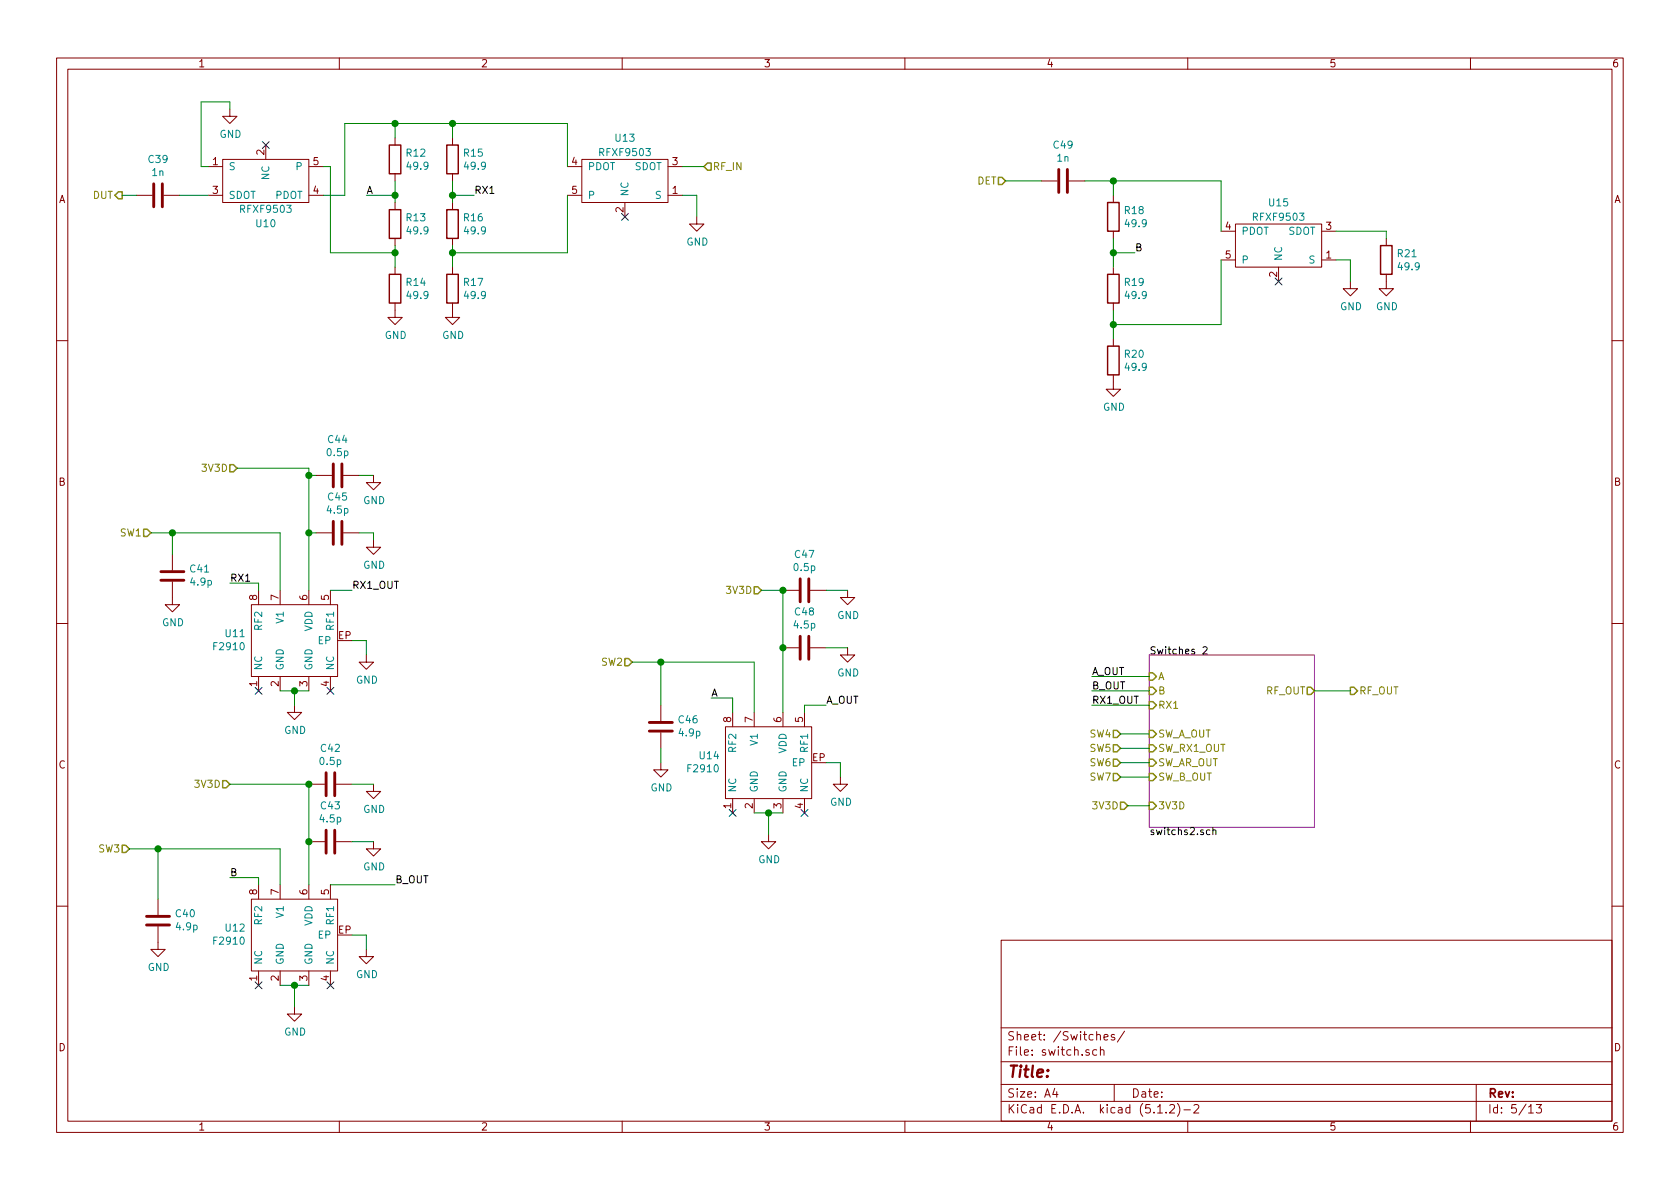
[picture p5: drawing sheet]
EESchema Schematic File Version 4
LIBS:violet-cache
EELAYER 29 0
EELAYER END
$Descr A4 11693 8268
encoding utf-8
Sheet 5 13
Title ""
Date ""
Rev ""
Comp ""
Comment1 ""
Comment2 ""
Comment3 ""
Comment4 ""
$EndDescr
$Comp
L violet:RFXF9503 U13
U 1 1
P 4350 1250
F 0 "U13" H 4350 1550 50  0000 C CNN
F 1 "RFXF9503" H 4350 1450 50  0000 C CNN
F 2 "violet:S20" H 4350 1250 50  0001 C CNN
F 3 "" H 4350 1250 50  0001 C CNN
F 4 "~" H 4350 1250 50  0001 C CNN "Mouser"
	1    4350 1250
	1    0    0    -1  
$EndComp
$Comp
L violet:RFXF9503 U15
U 1 1
P 8900 1700
F 0 "U15" H 8900 2000 50  0000 C CNN
F 1 "RFXF9503" H 8900 1900 50  0000 C CNN
F 2 "violet:S20" H 8900 1700 50  0001 C CNN
F 3 "" H 8900 1700 50  0001 C CNN
F 4 "~" H 8900 1700 50  0001 C CNN "Mouser"
	1    8900 1700
	1    0    0    -1  
$EndComp
$Comp
L violet:RFXF9503 U10
U 1 1
P 1850 1250
F 0 "U10" H 1850 1550 50  0000 C CNN
F 1 "RFXF9503" H 1850 1450 50  0000 C CNN
F 2 "violet:S20" H 1850 1250 50  0001 C CNN
F 3 "" H 1850 1250 50  0001 C CNN
F 4 "~" H 1850 1250 50  0001 C CNN "Mouser"
	1    1850 1250
	-1   0    0    1   
$EndComp
$Comp
L Device:R R17
U 1 1
P 3150 2000
F 0 "R17" H 3220 2046 50  0000 L CNN
F 1 "49.9" H 3220 1955 50  0000 L CNN
F 2 "violet:R_0402b" V 3080 2000 50  0001 C CNN
F 3 "~" H 3150 2000 50  0001 C CNN
F 4 "71-RCS040249R9FKED" H 3150 2000 50  0001 C CNN "Mouser"
	1    3150 2000
	1    0    0    -1  
$EndComp
$Comp
L Device:R R16
U 1 1
P 3150 1550
F 0 "R16" H 3220 1596 50  0000 L CNN
F 1 "49.9" H 3220 1505 50  0000 L CNN
F 2 "violet:R_0402b" V 3080 1550 50  0001 C CNN
F 3 "~" H 3150 1550 50  0001 C CNN
F 4 "71-RCS040249R9FKED" H 3150 1550 50  0001 C CNN "Mouser"
	1    3150 1550
	1    0    0    -1  
$EndComp
$Comp
L Device:R R15
U 1 1
P 3150 1100
F 0 "R15" H 3220 1146 50  0000 L CNN
F 1 "49.9" H 3220 1055 50  0000 L CNN
F 2 "violet:R_0402b" V 3080 1100 50  0001 C CNN
F 3 "~" H 3150 1100 50  0001 C CNN
F 4 "71-RCS040249R9FKED" H 3150 1100 50  0001 C CNN "Mouser"
	1    3150 1100
	1    0    0    -1  
$EndComp
Wire Wire Line
	4750 1350 4850 1350
Wire Wire Line
	4850 1350 4850 1500
$Comp
L power:GND #PWR061
U 1 1
P 3150 2150
F 0 "#PWR061" H 3150 1900 50  0001 C CNN
F 1 "GND" H 3155 1977 50  0000 C CNN
F 2 "" H 3150 2150 50  0001 C CNN
F 3 "" H 3150 2150 50  0001 C CNN
	1    3150 2150
	1    0    0    -1  
$EndComp
Wire Wire Line
	3150 950  3150 850 
Wire Wire Line
	3150 850  3950 850 
Wire Wire Line
	3950 850  3950 1150
Wire Wire Line
	3150 1400 3150 1350
Wire Wire Line
	3150 1850 3150 1750
Wire Wire Line
	3950 1350 3950 1750
Wire Wire Line
	3950 1750 3150 1750
Connection ~ 3150 1750
Wire Wire Line
	3150 1750 3150 1700
Text Label 3300 1350 0    50   ~ 0
RX1
Wire Wire Line
	3150 1350 3300 1350
Connection ~ 3150 1350
Wire Wire Line
	3150 1350 3150 1250
Text HLabel 4900 1150 2    50   Input ~ 0
RF_IN
Wire Wire Line
	4750 1150 4900 1150
$Comp
L Device:C C39
U 1 1
P 1100 1350
F 0 "C39" V 848 1350 50  0000 C CNN
F 1 "1n" V 939 1350 50  0000 C CNN
F 2 "violet:C_0402b" H 1138 1200 50  0001 C CNN
F 3 "~" H 1100 1350 50  0001 C CNN
F 4 "80-C0402S102K5R7867" H 1100 1350 50  0001 C CNN "Mouser"
	1    1100 1350
	0    1    1    0   
$EndComp
Text HLabel 850  1350 0    50   Output ~ 0
DUT
$Comp
L Device:R R12
U 1 1
P 2750 1100
F 0 "R12" H 2820 1146 50  0000 L CNN
F 1 "49.9" H 2820 1055 50  0000 L CNN
F 2 "violet:R_0402b" V 2680 1100 50  0001 C CNN
F 3 "~" H 2750 1100 50  0001 C CNN
F 4 "71-RCS040249R9FKED" H 2750 1100 50  0001 C CNN "Mouser"
	1    2750 1100
	1    0    0    -1  
$EndComp
$Comp
L Device:R R13
U 1 1
P 2750 1550
F 0 "R13" H 2820 1596 50  0000 L CNN
F 1 "49.9" H 2820 1505 50  0000 L CNN
F 2 "violet:R_0402b" V 2680 1550 50  0001 C CNN
F 3 "~" H 2750 1550 50  0001 C CNN
F 4 "71-RCS040249R9FKED" H 2750 1550 50  0001 C CNN "Mouser"
	1    2750 1550
	1    0    0    -1  
$EndComp
$Comp
L Device:R R14
U 1 1
P 2750 2000
F 0 "R14" H 2820 2046 50  0000 L CNN
F 1 "49.9" H 2820 1955 50  0000 L CNN
F 2 "violet:R_0402b" V 2680 2000 50  0001 C CNN
F 3 "~" H 2750 2000 50  0001 C CNN
F 4 "71-RCS040249R9FKED" H 2750 2000 50  0001 C CNN "Mouser"
	1    2750 2000
	1    0    0    -1  
$EndComp
$Comp
L power:GND #PWR060
U 1 1
P 2750 2150
F 0 "#PWR060" H 2750 1900 50  0001 C CNN
F 1 "GND" H 2755 1977 50  0000 C CNN
F 2 "" H 2750 2150 50  0001 C CNN
F 3 "" H 2750 2150 50  0001 C CNN
	1    2750 2150
	1    0    0    -1  
$EndComp
Wire Wire Line
	2750 1250 2750 1350
Wire Wire Line
	2750 950  2750 850 
Wire Wire Line
	2750 850  3150 850 
Connection ~ 3150 850 
Text Label 2550 1350 0    50   ~ 0
A
Wire Wire Line
	2550 1350 2750 1350
Connection ~ 2750 1350
Wire Wire Line
	2750 1350 2750 1400
NoConn ~ 4350 1500
NoConn ~ 1850 1000
Wire Wire Line
	850  1350 950  1350
Wire Wire Line
	1250 1350 1450 1350
$Comp
L power:GND #PWR051
U 1 1
P 1600 750
F 0 "#PWR051" H 1600 500 50  0001 C CNN
F 1 "GND" H 1605 577 50  0000 C CNN
F 2 "" H 1600 750 50  0001 C CNN
F 3 "" H 1600 750 50  0001 C CNN
	1    1600 750 
	1    0    0    -1  
$EndComp
Wire Wire Line
	1450 1150 1400 1150
Wire Wire Line
	1400 1150 1400 700 
Wire Wire Line
	1400 700  1600 700 
Wire Wire Line
	1600 700  1600 750 
Wire Wire Line
	2750 1700 2750 1750
Wire Wire Line
	2250 1350 2400 1350
Wire Wire Line
	2400 1350 2400 850 
Wire Wire Line
	2400 850  2750 850 
Connection ~ 2750 850 
Wire Wire Line
	2250 1150 2300 1150
Wire Wire Line
	2300 1150 2300 1750
Wire Wire Line
	2300 1750 2750 1750
Connection ~ 2750 1750
Wire Wire Line
	2750 1750 2750 1850
$Comp
L power:GND #PWR063
U 1 1
P 4850 1500
F 0 "#PWR063" H 4850 1250 50  0001 C CNN
F 1 "GND" H 4855 1327 50  0000 C CNN
F 2 "" H 4850 1500 50  0001 C CNN
F 3 "" H 4850 1500 50  0001 C CNN
	1    4850 1500
	1    0    0    -1  
$EndComp
$Comp
L power:GND #PWR069
U 1 1
P 9400 1950
F 0 "#PWR069" H 9400 1700 50  0001 C CNN
F 1 "GND" H 9405 1777 50  0000 C CNN
F 2 "" H 9400 1950 50  0001 C CNN
F 3 "" H 9400 1950 50  0001 C CNN
	1    9400 1950
	1    0    0    -1  
$EndComp
Text HLabel 7000 1250 0    50   Input ~ 0
DET
$Comp
L Device:R R20
U 1 1
P 7750 2500
F 0 "R20" H 7820 2546 50  0000 L CNN
F 1 "49.9" H 7820 2455 50  0000 L CNN
F 2 "violet:R_0402b" V 7680 2500 50  0001 C CNN
F 3 "~" H 7750 2500 50  0001 C CNN
F 4 "71-RCS040249R9FKED" H 7750 2500 50  0001 C CNN "Mouser"
	1    7750 2500
	1    0    0    -1  
$EndComp
$Comp
L Device:R R18
U 1 1
P 7750 1500
F 0 "R18" H 7820 1546 50  0000 L CNN
F 1 "49.9" H 7820 1455 50  0000 L CNN
F 2 "violet:R_0402b" V 7680 1500 50  0001 C CNN
F 3 "~" H 7750 1500 50  0001 C CNN
F 4 "71-RCS040249R9FKED" H 7750 1500 50  0001 C CNN "Mouser"
	1    7750 1500
	1    0    0    -1  
$EndComp
$Comp
L Device:R R19
U 1 1
P 7750 2000
F 0 "R19" H 7820 2046 50  0000 L CNN
F 1 "49.9" H 7820 1955 50  0000 L CNN
F 2 "violet:R_0402b" V 7680 2000 50  0001 C CNN
F 3 "~" H 7750 2000 50  0001 C CNN
F 4 "71-RCS040249R9FKED" H 7750 2000 50  0001 C CNN "Mouser"
	1    7750 2000
	1    0    0    -1  
$EndComp
Wire Wire Line
	7750 1350 7750 1250
Wire Wire Line
	7750 1250 8500 1250
Wire Wire Line
	8500 1250 8500 1600
Wire Wire Line
	7750 1650 7750 1750
Wire Wire Line
	7750 2150 7750 2250
$Comp
L power:GND #PWR068
U 1 1
P 7750 2650
F 0 "#PWR068" H 7750 2400 50  0001 C CNN
F 1 "GND" H 7755 2477 50  0000 C CNN
F 2 "" H 7750 2650 50  0001 C CNN
F 3 "" H 7750 2650 50  0001 C CNN
	1    7750 2650
	1    0    0    -1  
$EndComp
Wire Wire Line
	9300 1800 9400 1800
Wire Wire Line
	9400 1800 9400 1950
Wire Wire Line
	7750 2250 8500 2250
Wire Wire Line
	8500 2250 8500 1800
Connection ~ 7750 2250
Wire Wire Line
	7750 2250 7750 2350
$Comp
L Device:R R21
U 1 1
P 9650 1800
F 0 "R21" H 9720 1846 50  0000 L CNN
F 1 "49.9" H 9720 1755 50  0000 L CNN
F 2 "violet:R_0402b" V 9580 1800 50  0001 C CNN
F 3 "~" H 9650 1800 50  0001 C CNN
F 4 "71-RCS040249R9FKED" H 9650 1800 50  0001 C CNN "Mouser"
	1    9650 1800
	1    0    0    -1  
$EndComp
$Comp
L power:GND #PWR070
U 1 1
P 9650 1950
F 0 "#PWR070" H 9650 1700 50  0001 C CNN
F 1 "GND" H 9655 1777 50  0000 C CNN
F 2 "" H 9650 1950 50  0001 C CNN
F 3 "" H 9650 1950 50  0001 C CNN
	1    9650 1950
	1    0    0    -1  
$EndComp
Wire Wire Line
	9300 1600 9650 1600
Wire Wire Line
	9650 1600 9650 1650
Text Label 7900 1750 0    50   ~ 0
B
Wire Wire Line
	7750 1750 7900 1750
Connection ~ 7750 1750
Wire Wire Line
	7750 1750 7750 1850
Wire Wire Line
	7550 1250 7750 1250
Connection ~ 7750 1250
NoConn ~ 8900 1950
$Comp
L Device:C C49
U 1 1
P 7400 1250
F 0 "C49" V 7148 1250 50  0000 C CNN
F 1 "1n" V 7239 1250 50  0000 C CNN
F 2 "violet:C_0402b" H 7438 1100 50  0001 C CNN
F 3 "~" H 7400 1250 50  0001 C CNN
F 4 "80-C0402S102K5R7867" H 7400 1250 50  0001 C CNN "Mouser"
	1    7400 1250
	0    1    1    0   
$EndComp
Wire Wire Line
	7000 1250 7250 1250
$Comp
L violet:F2910 U11
U 1 1
P 2050 4450
F 0 "U11" V 2096 4787 50  0000 L CNN
F 1 "F2910" V 2005 4787 50  0000 L CNN
F 2 "violet:F2910" H 2050 4750 50  0001 C CNN
F 3 "" H 2050 4750 50  0001 C CNN
F 4 "972-F2910NBGP8" H 2050 4450 50  0001 C CNN "Mouser"
	1    2050 4450
	0    -1   -1   0   
$EndComp
$Comp
L violet:F2910 U12
U 1 1
P 2050 6500
F 0 "U12" V 2096 6837 50  0000 L CNN
F 1 "F2910" V 2005 6837 50  0000 L CNN
F 2 "violet:F2910" H 2050 6800 50  0001 C CNN
F 3 "" H 2050 6800 50  0001 C CNN
F 4 "972-F2910NBGP8" H 2050 6500 50  0001 C CNN "Mouser"
	1    2050 6500
	0    -1   -1   0   
$EndComp
$Comp
L violet:F2910 U14
U 1 1
P 5350 5300
F 0 "U14" V 5396 5637 50  0000 L CNN
F 1 "F2910" V 5305 5637 50  0000 L CNN
F 2 "violet:F2910" H 5350 5600 50  0001 C CNN
F 3 "" H 5350 5600 50  0001 C CNN
F 4 "972-F2910NBGP8" H 5350 5300 50  0001 C CNN "Mouser"
	1    5350 5300
	0    -1   -1   0   
$EndComp
$Comp
L power:GND #PWR052
U 1 1
P 2050 4900
F 0 "#PWR052" H 2050 4650 50  0001 C CNN
F 1 "GND" H 2055 4727 50  0000 C CNN
F 2 "" H 2050 4900 50  0001 C CNN
F 3 "" H 2050 4900 50  0001 C CNN
	1    2050 4900
	1    0    0    -1  
$EndComp
Text Label 1600 4050 0    50   ~ 0
RX1
$Comp
L Device:C C41
U 1 1
P 1200 4000
F 0 "C41" H 1085 3954 50  0000 R CNN
F 1 "4.9p" H 1085 4045 50  0000 R CNN
F 2 "violet:C_0402b" H 1238 3850 50  0001 C CNN
F 3 "~" H 1200 4000 50  0001 C CNN
F 4 "80-CBR04C499B5GAC" H 1200 4000 50  0001 C CNN "Mouser"
	1    1200 4000
	-1   0    0    1   
$EndComp
$Comp
L Device:C C45
U 1 1
P 2350 3700
F 0 "C45" V 2098 3700 50  0000 C CNN
F 1 "4.5p" V 2189 3700 50  0000 C CNN
F 2 "violet:C_0402b" H 2388 3550 50  0001 C CNN
F 3 "~" H 2350 3700 50  0001 C CNN
F 4 "80-CBR04C459B5GAC" H 2350 3700 50  0001 C CNN "Mouser"
	1    2350 3700
	0    1    1    0   
$EndComp
$Comp
L Device:C C44
U 1 1
P 2350 3300
F 0 "C44" V 2098 3300 50  0000 C CNN
F 1 "0.5p" V 2189 3300 50  0000 C CNN
F 2 "violet:C_0402b" H 2388 3150 50  0001 C CNN
F 3 "~" H 2350 3300 50  0001 C CNN
F 4 "80-C0402C508B5GACTU" H 2350 3300 50  0001 C CNN "Mouser"
	1    2350 3300
	0    1    1    0   
$EndComp
Wire Wire Line
	1950 4800 2050 4800
Wire Wire Line
	2050 4800 2050 4900
Connection ~ 2050 4800
Wire Wire Line
	2050 4800 2150 4800
Wire Wire Line
	1800 4100 1800 4050
Wire Wire Line
	1800 4050 1600 4050
Text HLabel 1050 3700 0    50   Input ~ 0
SW1
$Comp
L power:GND #PWR054
U 1 1
P 2550 4550
F 0 "#PWR054" H 2550 4300 50  0001 C CNN
F 1 "GND" H 2555 4377 50  0000 C CNN
F 2 "" H 2550 4550 50  0001 C CNN
F 3 "" H 2550 4550 50  0001 C CNN
	1    2550 4550
	1    0    0    -1  
$EndComp
Wire Wire Line
	1050 3700 1200 3700
Wire Wire Line
	1950 3700 1950 4100
Wire Wire Line
	1200 3850 1200 3700
Connection ~ 1200 3700
Wire Wire Line
	1200 3700 1950 3700
Wire Wire Line
	2450 4450 2550 4450
Wire Wire Line
	2550 4450 2550 4550
NoConn ~ 1800 4800
NoConn ~ 2300 4800
Text HLabel 1650 3250 0    50   Input ~ 0
3V3D
$Comp
L power:GND #PWR050
U 1 1
P 1200 4150
F 0 "#PWR050" H 1200 3900 50  0001 C CNN
F 1 "GND" H 1205 3977 50  0000 C CNN
F 2 "" H 1200 4150 50  0001 C CNN
F 3 "" H 1200 4150 50  0001 C CNN
	1    1200 4150
	1    0    0    -1  
$EndComp
$Comp
L power:GND #PWR057
U 1 1
P 2600 3750
F 0 "#PWR057" H 2600 3500 50  0001 C CNN
F 1 "GND" H 2605 3577 50  0000 C CNN
F 2 "" H 2600 3750 50  0001 C CNN
F 3 "" H 2600 3750 50  0001 C CNN
	1    2600 3750
	1    0    0    -1  
$EndComp
Wire Wire Line
	1650 3250 2150 3250
Wire Wire Line
	2150 3250 2150 3300
Wire Wire Line
	2150 3300 2200 3300
Connection ~ 2150 3300
Wire Wire Line
	2150 3300 2150 3700
Wire Wire Line
	2150 3700 2200 3700
Connection ~ 2150 3700
Wire Wire Line
	2150 3700 2150 4100
Wire Wire Line
	2500 3300 2600 3300
Wire Wire Line
	2500 3700 2600 3700
Wire Wire Line
	2600 3700 2600 3750
$Comp
L power:GND #PWR056
U 1 1
P 2600 3300
F 0 "#PWR056" H 2600 3050 50  0001 C CNN
F 1 "GND" H 2605 3127 50  0000 C CNN
F 2 "" H 2600 3300 50  0001 C CNN
F 3 "" H 2600 3300 50  0001 C CNN
	1    2600 3300
	1    0    0    -1  
$EndComp
Text HLabel 4400 4600 0    50   Input ~ 0
SW2
Text HLabel 900  5900 0    50   Input ~ 0
SW3
Text Label 2450 4100 0    50   ~ 0
RX1_OUT
Wire Wire Line
	2300 4100 2450 4100
$Comp
L Device:C C46
U 1 1
P 4600 5050
F 0 "C46" H 4485 5004 50  0000 R CNN
F 1 "4.9p" H 4485 5095 50  0000 R CNN
F 2 "violet:C_0402b" H 4638 4900 50  0001 C CNN
F 3 "~" H 4600 5050 50  0001 C CNN
F 4 "80-CBR04C499B5GAC" H 4600 5050 50  0001 C CNN "Mouser"
	1    4600 5050
	-1   0    0    1   
$EndComp
$Comp
L power:GND #PWR062
U 1 1
P 4600 5300
F 0 "#PWR062" H 4600 5050 50  0001 C CNN
F 1 "GND" H 4605 5127 50  0000 C CNN
F 2 "" H 4600 5300 50  0001 C CNN
F 3 "" H 4600 5300 50  0001 C CNN
	1    4600 5300
	1    0    0    -1  
$EndComp
$Comp
L power:GND #PWR065
U 1 1
P 5850 5400
F 0 "#PWR065" H 5850 5150 50  0001 C CNN
F 1 "GND" H 5855 5227 50  0000 C CNN
F 2 "" H 5850 5400 50  0001 C CNN
F 3 "" H 5850 5400 50  0001 C CNN
	1    5850 5400
	1    0    0    -1  
$EndComp
$Comp
L power:GND #PWR064
U 1 1
P 5350 5800
F 0 "#PWR064" H 5350 5550 50  0001 C CNN
F 1 "GND" H 5355 5627 50  0000 C CNN
F 2 "" H 5350 5800 50  0001 C CNN
F 3 "" H 5350 5800 50  0001 C CNN
	1    5350 5800
	1    0    0    -1  
$EndComp
$Comp
L Device:C C48
U 1 1
P 5600 4500
F 0 "C48" V 5348 4500 50  0000 C CNN
F 1 "4.5p" V 5439 4500 50  0000 C CNN
F 2 "violet:C_0402b" H 5638 4350 50  0001 C CNN
F 3 "~" H 5600 4500 50  0001 C CNN
F 4 "80-CBR04C459B5GAC" H 5600 4500 50  0001 C CNN "Mouser"
	1    5600 4500
	0    1    1    0   
$EndComp
$Comp
L Device:C C47
U 1 1
P 5600 4100
F 0 "C47" V 5348 4100 50  0000 C CNN
F 1 "0.5p" V 5439 4100 50  0000 C CNN
F 2 "violet:C_0402b" H 5638 3950 50  0001 C CNN
F 3 "~" H 5600 4100 50  0001 C CNN
F 4 "80-C0402C508B5GACTU" H 5600 4100 50  0001 C CNN "Mouser"
	1    5600 4100
	0    1    1    0   
$EndComp
$Comp
L power:GND #PWR066
U 1 1
P 5900 4100
F 0 "#PWR066" H 5900 3850 50  0001 C CNN
F 1 "GND" H 5905 3927 50  0000 C CNN
F 2 "" H 5900 4100 50  0001 C CNN
F 3 "" H 5900 4100 50  0001 C CNN
	1    5900 4100
	1    0    0    -1  
$EndComp
$Comp
L power:GND #PWR067
U 1 1
P 5900 4500
F 0 "#PWR067" H 5900 4250 50  0001 C CNN
F 1 "GND" H 5905 4327 50  0000 C CNN
F 2 "" H 5900 4500 50  0001 C CNN
F 3 "" H 5900 4500 50  0001 C CNN
	1    5900 4500
	1    0    0    -1  
$EndComp
Text HLabel 5300 4100 0    50   Input ~ 0
3V3D
Wire Wire Line
	5300 4100 5450 4100
Wire Wire Line
	5450 4100 5450 4500
Connection ~ 5450 4100
Connection ~ 5450 4500
Wire Wire Line
	5450 4500 5450 4950
Wire Wire Line
	5750 4100 5900 4100
Wire Wire Line
	5750 4500 5900 4500
Wire Wire Line
	5250 4600 5250 4950
Wire Wire Line
	4600 4900 4600 4600
Wire Wire Line
	4400 4600 4600 4600
Connection ~ 4600 4600
Wire Wire Line
	4600 4600 5250 4600
Wire Wire Line
	4600 5300 4600 5200
Text Label 4950 4850 0    50   ~ 0
A
Wire Wire Line
	4950 4850 5100 4850
Wire Wire Line
	5100 4850 5100 4950
Wire Wire Line
	5250 5650 5350 5650
Wire Wire Line
	5350 5800 5350 5650
Connection ~ 5350 5650
Wire Wire Line
	5350 5650 5450 5650
Wire Wire Line
	5750 5300 5850 5300
Wire Wire Line
	5850 5300 5850 5400
NoConn ~ 5600 5650
NoConn ~ 5100 5650
Text Label 5750 4900 0    50   ~ 0
A_OUT
Wire Wire Line
	5750 4900 5600 4900
Wire Wire Line
	5600 4900 5600 4950
$Comp
L Device:C C42
U 1 1
P 2300 5450
F 0 "C42" V 2048 5450 50  0000 C CNN
F 1 "0.5p" V 2139 5450 50  0000 C CNN
F 2 "violet:C_0402b" H 2338 5300 50  0001 C CNN
F 3 "~" H 2300 5450 50  0001 C CNN
F 4 "80-C0402C508B5GACTU" H 2300 5450 50  0001 C CNN "Mouser"
	1    2300 5450
	0    1    1    0   
$EndComp
$Comp
L Device:C C43
U 1 1
P 2300 5850
F 0 "C43" V 2048 5850 50  0000 C CNN
F 1 "4.5p" V 2139 5850 50  0000 C CNN
F 2 "violet:C_0402b" H 2338 5700 50  0001 C CNN
F 3 "~" H 2300 5850 50  0001 C CNN
F 4 "80-CBR04C459B5GAC" H 2300 5850 50  0001 C CNN "Mouser"
	1    2300 5850
	0    1    1    0   
$EndComp
$Comp
L power:GND #PWR053
U 1 1
P 2050 7000
F 0 "#PWR053" H 2050 6750 50  0001 C CNN
F 1 "GND" H 2055 6827 50  0000 C CNN
F 2 "" H 2050 7000 50  0001 C CNN
F 3 "" H 2050 7000 50  0001 C CNN
	1    2050 7000
	1    0    0    -1  
$EndComp
$Comp
L Device:C C40
U 1 1
P 1100 6400
F 0 "C40" H 985 6354 50  0000 R CNN
F 1 "4.9p" H 985 6445 50  0000 R CNN
F 2 "violet:C_0402b" H 1138 6250 50  0001 C CNN
F 3 "~" H 1100 6400 50  0001 C CNN
F 4 "80-CBR04C499B5GAC" H 1100 6400 50  0001 C CNN "Mouser"
	1    1100 6400
	-1   0    0    1   
$EndComp
$Comp
L power:GND #PWR055
U 1 1
P 2550 6600
F 0 "#PWR055" H 2550 6350 50  0001 C CNN
F 1 "GND" H 2555 6427 50  0000 C CNN
F 2 "" H 2550 6600 50  0001 C CNN
F 3 "" H 2550 6600 50  0001 C CNN
	1    2550 6600
	1    0    0    -1  
$EndComp
Text Label 1600 6100 0    50   ~ 0
B
Wire Wire Line
	1800 6150 1800 6100
Wire Wire Line
	1800 6100 1600 6100
$Comp
L power:GND #PWR049
U 1 1
P 1100 6550
F 0 "#PWR049" H 1100 6300 50  0001 C CNN
F 1 "GND" H 1105 6377 50  0000 C CNN
F 2 "" H 1100 6550 50  0001 C CNN
F 3 "" H 1100 6550 50  0001 C CNN
	1    1100 6550
	1    0    0    -1  
$EndComp
Wire Wire Line
	2550 6600 2550 6500
Wire Wire Line
	2550 6500 2450 6500
Wire Wire Line
	1950 6850 2050 6850
Wire Wire Line
	2050 6850 2050 7000
Connection ~ 2050 6850
Wire Wire Line
	2050 6850 2150 6850
NoConn ~ 1800 6850
NoConn ~ 2300 6850
Wire Wire Line
	900  5900 1100 5900
Wire Wire Line
	1950 5900 1950 6150
Wire Wire Line
	1100 6250 1100 5900
Connection ~ 1100 5900
Wire Wire Line
	1100 5900 1950 5900
Text HLabel 1600 5450 0    50   Input ~ 0
3V3D
Wire Wire Line
	1600 5450 2150 5450
Wire Wire Line
	2150 5450 2150 5850
Connection ~ 2150 5450
Wire Wire Line
	2150 5850 2150 6150
Connection ~ 2150 5850
$Comp
L power:GND #PWR058
U 1 1
P 2600 5450
F 0 "#PWR058" H 2600 5200 50  0001 C CNN
F 1 "GND" H 2605 5277 50  0000 C CNN
F 2 "" H 2600 5450 50  0001 C CNN
F 3 "" H 2600 5450 50  0001 C CNN
	1    2600 5450
	1    0    0    -1  
$EndComp
$Comp
L power:GND #PWR059
U 1 1
P 2600 5850
F 0 "#PWR059" H 2600 5600 50  0001 C CNN
F 1 "GND" H 2605 5677 50  0000 C CNN
F 2 "" H 2600 5850 50  0001 C CNN
F 3 "" H 2600 5850 50  0001 C CNN
	1    2600 5850
	1    0    0    -1  
$EndComp
Wire Wire Line
	2450 5850 2600 5850
Wire Wire Line
	2450 5450 2600 5450
Text Label 2750 6150 0    50   ~ 0
B_OUT
Wire Wire Line
	2300 6150 2750 6150
$Sheet
S 8000 4550 1150 1200
U 5D791680
F0 "Switches 2" 50
F1 "switchs2.sch" 50
F2 "A" I L 8000 4700 50 
F3 "B" I L 8000 4800 50 
F4 "RX1" I L 8000 4900 50 
F5 "RF_OUT" O R 9150 4800 50 
F6 "3V3D" I L 8000 5600 50 
F7 "SW_A_OUT" I L 8000 5100 50 
F8 "SW_RX1_OUT" I L 8000 5200 50 
F9 "SW_AR_OUT" I L 8000 5300 50 
F10 "SW_B_OUT" I L 8000 5400 50 
$EndSheet
Text Label 7600 4900 0    50   ~ 0
RX1_OUT
Text Label 7600 4700 0    50   ~ 0
A_OUT
Text Label 7600 4800 0    50   ~ 0
B_OUT
Wire Wire Line
	7600 4700 8000 4700
Wire Wire Line
	7600 4800 8000 4800
Wire Wire Line
	7600 4900 8000 4900
Text HLabel 7850 5600 0    50   Input ~ 0
3V3D
Wire Wire Line
	7850 5600 8000 5600
Text HLabel 7800 5100 0    50   Input ~ 0
SW4
Text HLabel 7800 5200 0    50   Input ~ 0
SW5
Text HLabel 7800 5300 0    50   Input ~ 0
SW6
Text HLabel 7800 5400 0    50   Input ~ 0
SW7
Wire Wire Line
	7800 5100 8000 5100
Wire Wire Line
	7800 5200 8000 5200
Wire Wire Line
	7800 5300 8000 5300
Wire Wire Line
	7800 5400 8000 5400
Text HLabel 9400 4800 2    50   Output ~ 0
RF_OUT
Wire Wire Line
	9150 4800 9400 4800
$EndSCHEMATC
